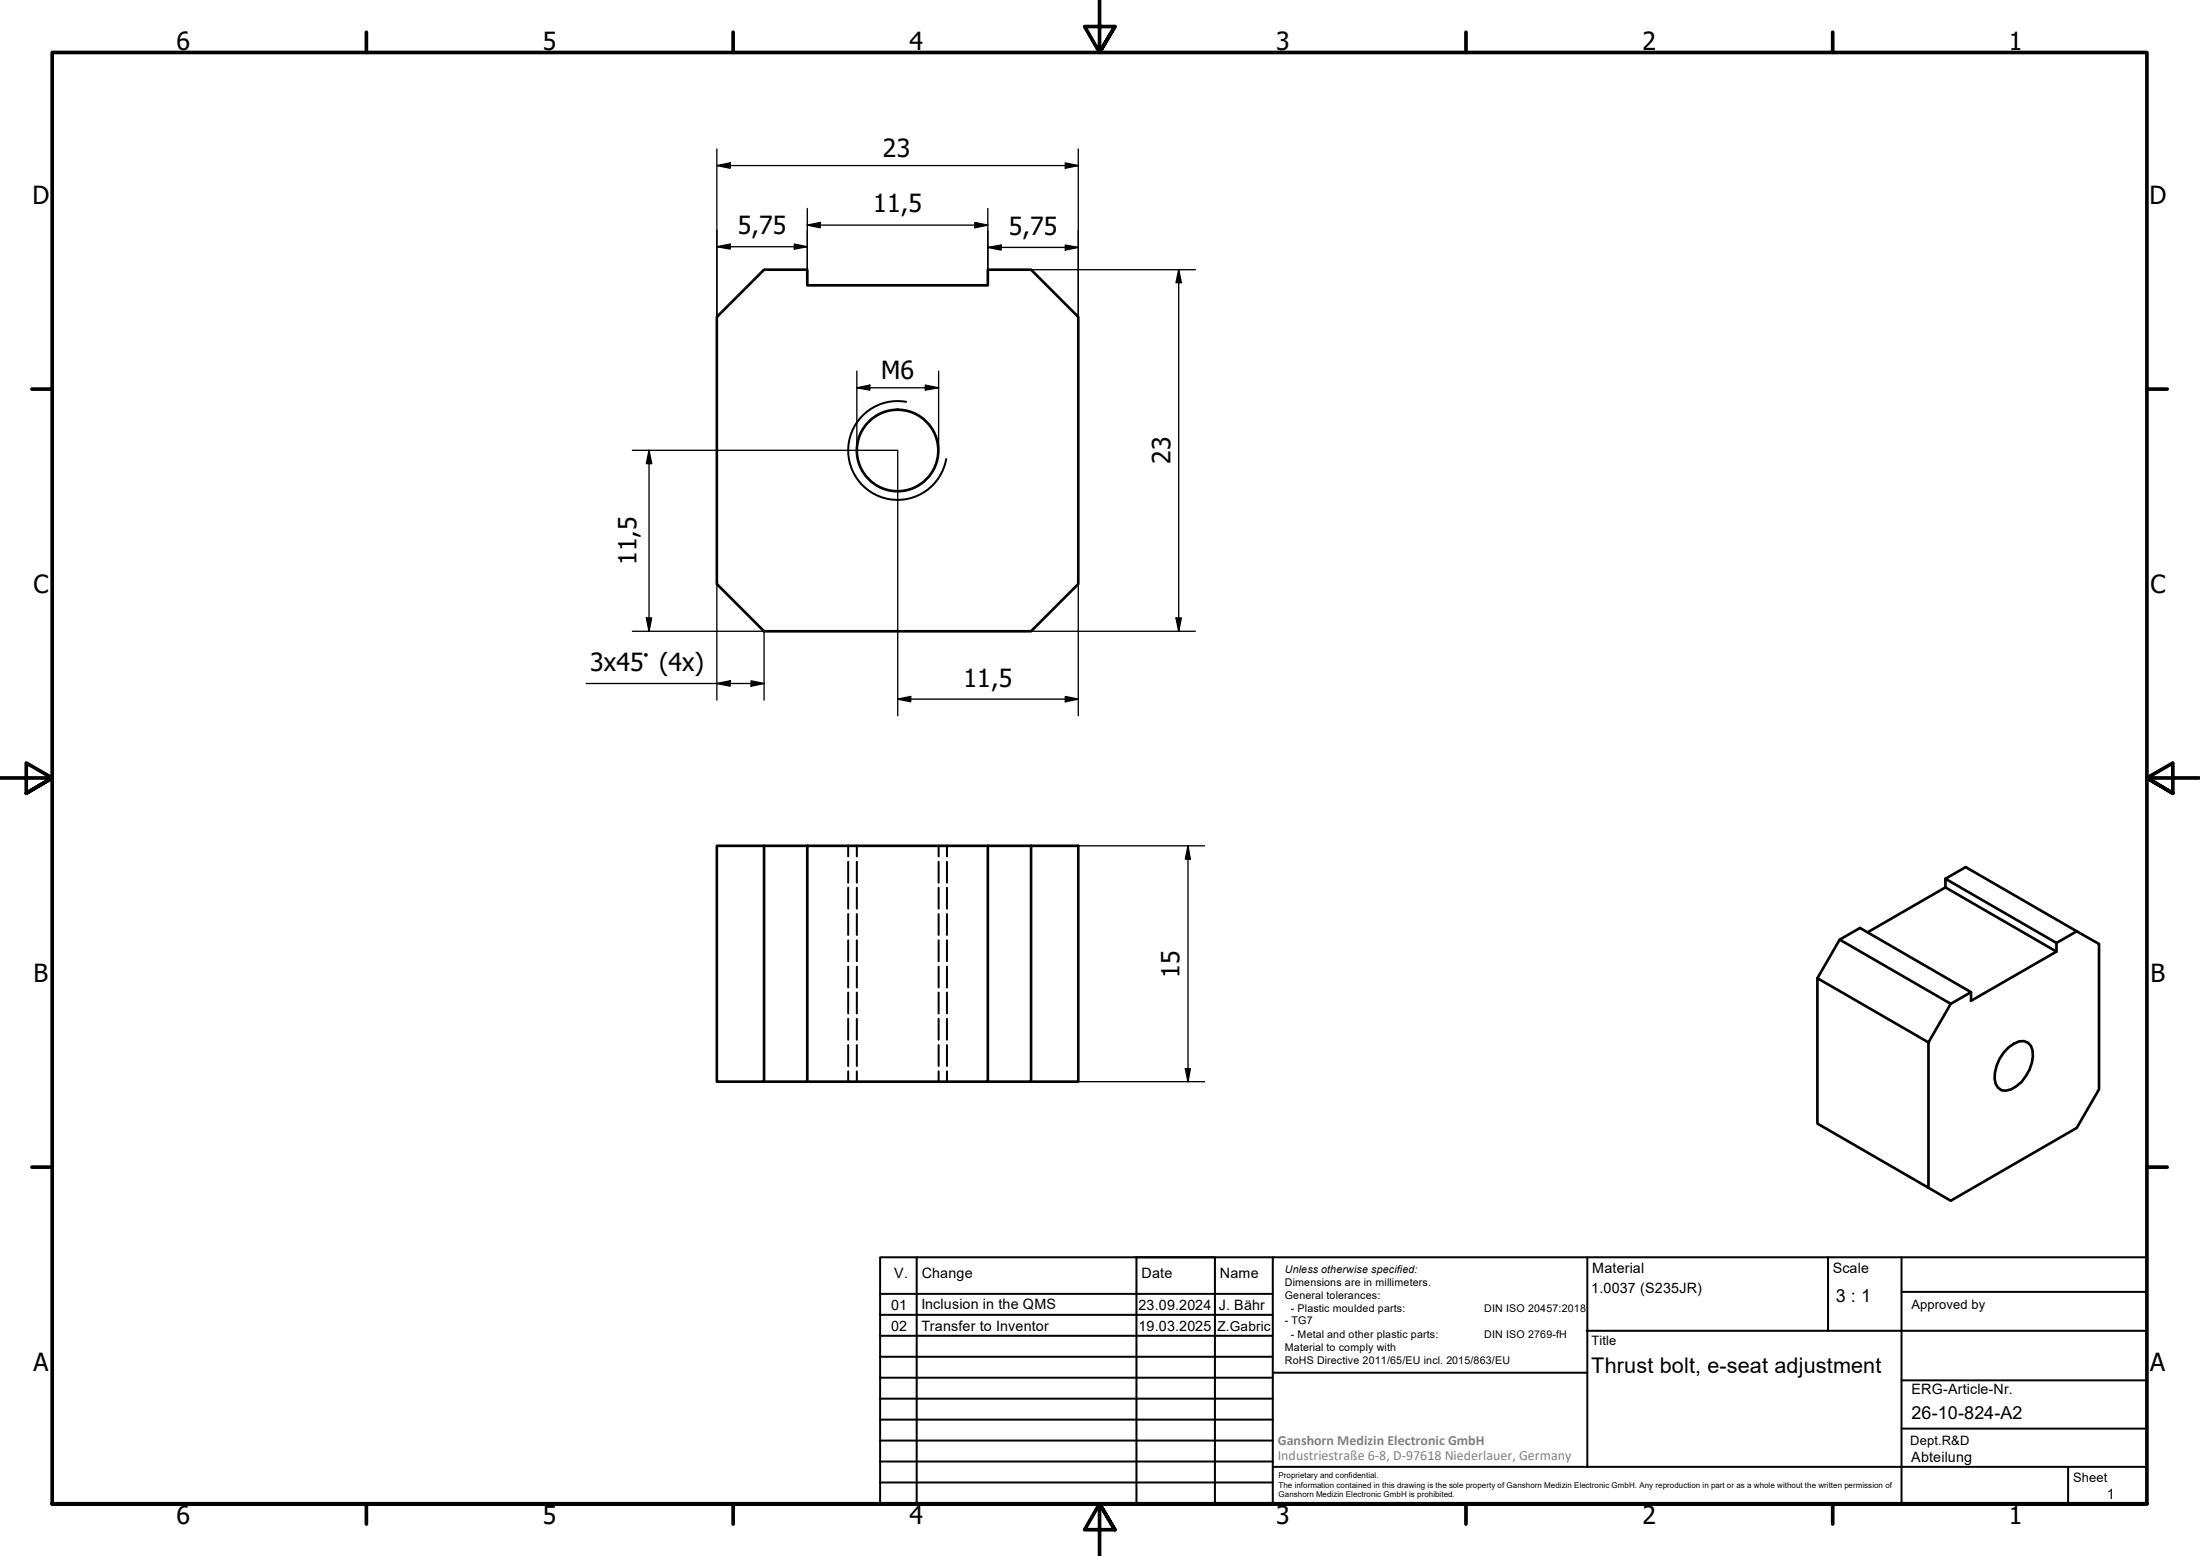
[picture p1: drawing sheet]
<svg xmlns="http://www.w3.org/2000/svg" width="420mm" height="297mm" viewBox="0 0 420 297" stroke-linecap="round" stroke-linejoin="round" font-family="sans-serif">
<!-- layer: Visible (ISO) -->
<g fill="none" stroke="#000" stroke-width=".51">
<path d="M136.9 60.5l9-9h8.3v3h34.5v-3h8.2l9 9v51l-9 9h-51l-9-9zM136.9 161.5h9v45h-9zM145.9 161.5h8.3M188.7 161.5h-34.5v45h-8.3M196.9 161.5h-8.2v45h-34.5M351.3 179.4l-4.2 7.3M371.5 167.8v1.6l21.2 12.3-16.3 9.4v-1.7M371.5 169.4l-14.8 8.6M396.6 177.8l4.3 2.4v27.7l-4.3 7.4-24 13.9-4.3-2.5M347.1 186.7l21.2 12.3v27.7l-21.2-12.2zM372.6 191.6l3.8-2.2-21.2-12.2-3.9 2.2 21.3 12.2-4.3 7.4M383.6 199.9l1-.7a2.14 2.14 0 0 1 3.6 1.3 7.5 7.5 0 0 1-4.1 7.4 2.08 2.08 0 0 1-2.2 0 2.08 2.08 0 0 1-1-2 7.9 7.9 0 0 1 2.7-6z"/>
<path d="M392.7 180l3.9-2.2-21.2-12.3-3.9 2.3 21.2 12.2v1.7M188.7 206.5h8.2v-45h9v45h-9"/>
<circle cx="171.4" cy="86" r="7.8"/>
</g>
<!-- layer: Visible Narrow (ISO) -->
<path d="M173.1 76.7a9.4 9.4 0 0 0-11 7.7 9.4 9.4 0 0 0 7.7 10.9 9.4 9.4 0 0 0 10.9-7.7" fill="none" stroke="#000" stroke-width=".38"/>
<!-- layer: Hidden (ISO) -->
<g fill="none" stroke="#000" stroke-width=".38">
<path d="M162 161.5v2M162 164.5v4M162 169.5v4M162 174.5v4M162 179.5v4M163.6 161.5v2M163.6 164.5v4M163.6 169.5v4M163.6 174.5v4M163.6 179.5v4M179.3 161.5v2M179.3 164.5v4"/>
<path d="M179.3 169.5v4M179.3 174.5v4M179.3 179.5v4M180.8 161.5v2M180.8 164.5v4M180.8 169.5v4M180.8 174.5v4M180.8 179.5v4M162 184.5v4M162 189.5v4M162 194.5v4M162 199.5v4"/>
<path d="M163.6 184.5v4M163.6 189.5v4M163.6 194.5v4M163.6 199.5v4M179.3 184.5v4M179.3 189.5v4M179.3 194.5v4M179.3 199.5v4M180.8 184.5v4M180.8 189.5v4M180.8 194.5v4M180.8 199.5v4"/>
<path d="M162 204.5v2M163.6 204.5v2M179.3 204.5v2M180.8 204.5v2"/>
</g>
<!-- layer: Border (ISO) -->
<g fill="none" stroke="#000" stroke-width=".7">
<path d="M70 6.1v3.9M140 6.1v3.9M210 0v10l-2.9-4.9h5.8l-2.9 4.9 2.9-4.9M280 6.1v3.9M350 6.1v3.9M6.1 74.3h3.9M410 74.3h3.9M0 148.5h10l-5-2.8v5.7l5-2.9-5 2.9M420 148.5h-10l5-2.8v5.7l-5-2.9 5 2.9M6.1 222.8h3.9M410 222.8h3.9M10 287.1v-277.1h400v277.1h-400h400"/>
<path d="M70 287.1v3.8M140 287.1v3.8M212.9 292l-2.9-4.9 2.9 4.9h-5.8l2.9-4.9v9.9M280 287.1v3.8M350 287.1v3.8"/>
</g>
<!-- layer: TitleBlock -->
<g fill="none" stroke="#000" stroke-width=".38">
<path d="M168.1 251h75M168.1 247h75M168.1 255h75M168.1 259h75M175.1 240v47M216.9 240h15M217 240v47M232 240v47M243.1 240.1v46.9h-75v-47h241.9v47.1h-167M303 254h107M303.1 240v40M349.1 240v14"/>
<path d="M363.2 240v47.1M363.2 246.6h46.8M168.1 271h75M168.1 263h75M168.1 267h75M168.1 275h75M168.1 279h75M243.1 262.1h60M363.2 272.7h46.8M363.2 263.5h46.8M168.1 283h75M216.9 287h15"/>
<path d="M243.1 280h166.9M395 280.1v7"/>
</g>
<!-- layer: Dimension (ISO) -->
<g fill="none" stroke="#000" stroke-width=".25">
<path d="M136.9 31.6l2.5-.5v1zM136.9 31.6h69M136.9 28.4v32.1M154.2 39.8v11.7M188.7 39.8v11.7M203.5 31.1l2.4 .5-2.4 .5zM205.9 28.4v32.1M136.9 47.1l2.5-.5v.9zM136.9 47.1h17.3M151.7 46.6l2.5 .5-2.5 .4zM154.2 43l2.5-.5v1zM154.2 43h34.5"/>
<path d="M186.2 42.5l2.5 .5-2.5 .5zM188.7 47.2l2.5-.4v.9zM188.7 47.2h17.2M196.9 51.5h31.4M203.5 46.8l2.4 .4-2.4 .5zM225.1 51.5l.5 2.5h-1zM225.1 51.5v69M163.6 74l2.5-.5v1zM163.6 74h15.7M163.6 70.9v15.1M176.7 73.5l2.6 .5-2.6 .5zM179.3 70.9v15.1"/>
<path d="M120.8 86h50.6v50.6M124 86l.5 2.5h-1.1zM124 86v34.5M123.4 118h1.1l-.5 2.5zM136.9 111.5v22.2M205.9 111.5v25.1M224.6 118h1l-.5 2.5zM112 130.5h33.9M120.8 120.5h25.1v13.2M136.9 130.5l2.5-.5v1zM143.4 130l2.5 .5-2.5 .5zM171.4 133.5l2.5-.5v1z"/>
<path d="M171.4 133.5h34.5M196.9 120.5h31.4M203.5 133l2.4 .5-2.4 .5zM188.7 161.5h41.4M226.9 161.5l.4 2.5h-.9zM226.9 161.5v45M180.8 206.5h49.3M226.4 204h.9l-.4 2.5z"/>
</g>
<g fill="#000">
<path d="M136.9 31.6l2.5-.5v1zM203.5 31.1l2.4 .5-2.4 .5zM136.9 47.1l2.5-.5v.9zM151.7 46.6l2.5 .5-2.5 .4zM154.2 43l2.5-.5v1zM186.2 42.5l2.5 .5-2.5 .5zM188.7 47.2l2.5-.4v.9zM203.5 46.8l2.4 .4-2.4 .5zM225.1 51.5l.5 2.5h-1zM163.6 74l2.5-.5v1zM176.7 73.5l2.6 .5-2.6 .5zM124 86l.5 2.5h-1.1z"/>
<path d="M123.4 118h1.1l-.5 2.5zM224.6 118h1l-.5 2.5zM136.9 130.5l2.5-.5v1zM143.4 130l2.5 .5-2.5 .5zM171.4 133.5l2.5-.5v1zM203.5 133l2.4 .5-2.4 .5zM226.9 161.5l.4 2.5h-.9zM226.4 204h.9l-.4 2.5z"/>
</g>
<g font-size="4.8">
<text x="33.7" y="9.6">6</text>
<text x="103.7" y="9.6">5</text>
<text x="173.7" y="9.6">4</text>
<text x="243.7" y="9.6">3</text>
<text x="313.7" y="9.6">2</text>
<text x="383.7" y="9.6">1</text>
<text x="168.6" y="30">23</text>
<text x="6.2" y="38.9">D</text>
<text x="166.8" y="40.6">11,5</text>
<text x="410.5" y="38.9">D</text>
<text x="140.9" y="44.7">5,75</text>
<text x="192.7" y="44.9">5,75</text>
<text x="168.3" y="72.4">M6</text>
<text x="223.5" y="88.6" transform="rotate(-90 223.5 88.6)">23</text>
<text x="121.5" y="107.9" transform="rotate(-90 121.5 107.9)">11,5</text>
<text x="6.4" y="113.1">C</text>
<text x="410.7" y="113.1">C</text>
<text x="112.7" y="128">3x45° (4x)</text>
<text x="184" y="131.1">11,5</text>
<text x="6.4" y="187.4">B</text>
<text x="225.2" y="186.6" transform="rotate(-90 225.2 186.6)">15</text>
<text x="410.7" y="187.4">B</text>
<text x="6.4" y="261.7">A</text>
<text x="410.7" y="261.7">A</text>
<text x="33.7" y="290.9">6</text>
<text x="103.7" y="290.9">5</text>
<text x="173.7" y="290.9">4</text>
<text x="243.7" y="290.9">3</text>
<text x="313.7" y="290.9">2</text>
<text x="383.7" y="290.9">1</text>
</g>
<text font-size="4.1" x="303.9" y="262.1">Thrust bolt, e-seat adjustment</text>
<g font-size="3.4">
<text x="350.6" y="248.5">3 : 1</text>
<text x="365.1" y="270.9">26-10-824-A2</text>
</g>
<g font-size="2.7">
<text x="170.8" y="244">V.</text>
<text x="176" y="244">Change</text>
<text x="218" y="244">Date</text>
<text x="233" y="244">Name</text>
<text x="304.1" y="243">Material</text>
<text x="350" y="243.1">Scale</text>
<text x="170.2" y="250">01</text>
<text x="176" y="249.9">Inclusion in the QMS</text>
<text x="217.4" y="250">23.09.2024</text>
<text x="232.8" y="250">J. Bähr</text>
<text x="303.9" y="246.8">1.0037 (S235JR)</text>
<text x="170.2" y="254">02</text>
<text x="176" y="254">Transfer to Inventor</text>
<text x="217.4" y="254">19.03.2025</text>
<text x="365.1" y="266.1">ERG-Article-Nr.</text>
<text x="365" y="279">Abteilung</text>
<text x="402.3" y="286.2">1</text>
</g>
<g font-size="2.7" fill="#808080">
<text x="244" y="275.8">Ganshorn Medizin Electronic GmbH</text>
<text x="244" y="278.7">Industriestraße 6-8, D-97618 Niederlauer, Germany</text>
</g>
<text font-size="2.6" x="232.5" y="254.2">Z.Gabric</text>
<g font-size="2.5">
<text x="365.1" y="249.9">Approved by</text>
<text x="304" y="256.8">Title</text>
<text x="364.8" y="275.8">Dept.R&amp;D</text>
<text x="395.9" y="282.9">Sheet</text>
</g>
<g font-size="2">
<text x="245.4" y="242.9">Unless otherwise specified:</text>
<text x="245.4" y="245.4">Dimensions are in millimeters.</text>
<text x="245.4" y="247.9">General tolerances:</text>
<text x="246.5" y="250.4">- Plastic moulded parts:</text>
<text x="283.5" y="250.4">DIN ISO 20457:2018</text>
<text x="245.4" y="252.8">- TG7</text>
<text x="245.4" y="257.9">Material to comply with</text>
<text x="246.5" y="255.4">- Metal and other plastic parts:</text>
<text x="283.5" y="255.4">DIN ISO 2769-fH</text>
<text x="245.4" y="260.3">RoHS Directive 2011/65/EU incl. 2015/863/EU</text>
</g>
<g font-size="1.5">
<text x="244.2" y="282.2">Proprietary and confidential.</text>
<text x="244.2" y="284">The information contained in this drawing is the sole property of Ganshorn Medizin Electronic GmbH. Any reproduction in part or as a whole without the written permission of</text>
<text x="244.2" y="285.8">Ganshorn Medizin Electronic GmbH is prohibited.</text>
</g>
</svg>
